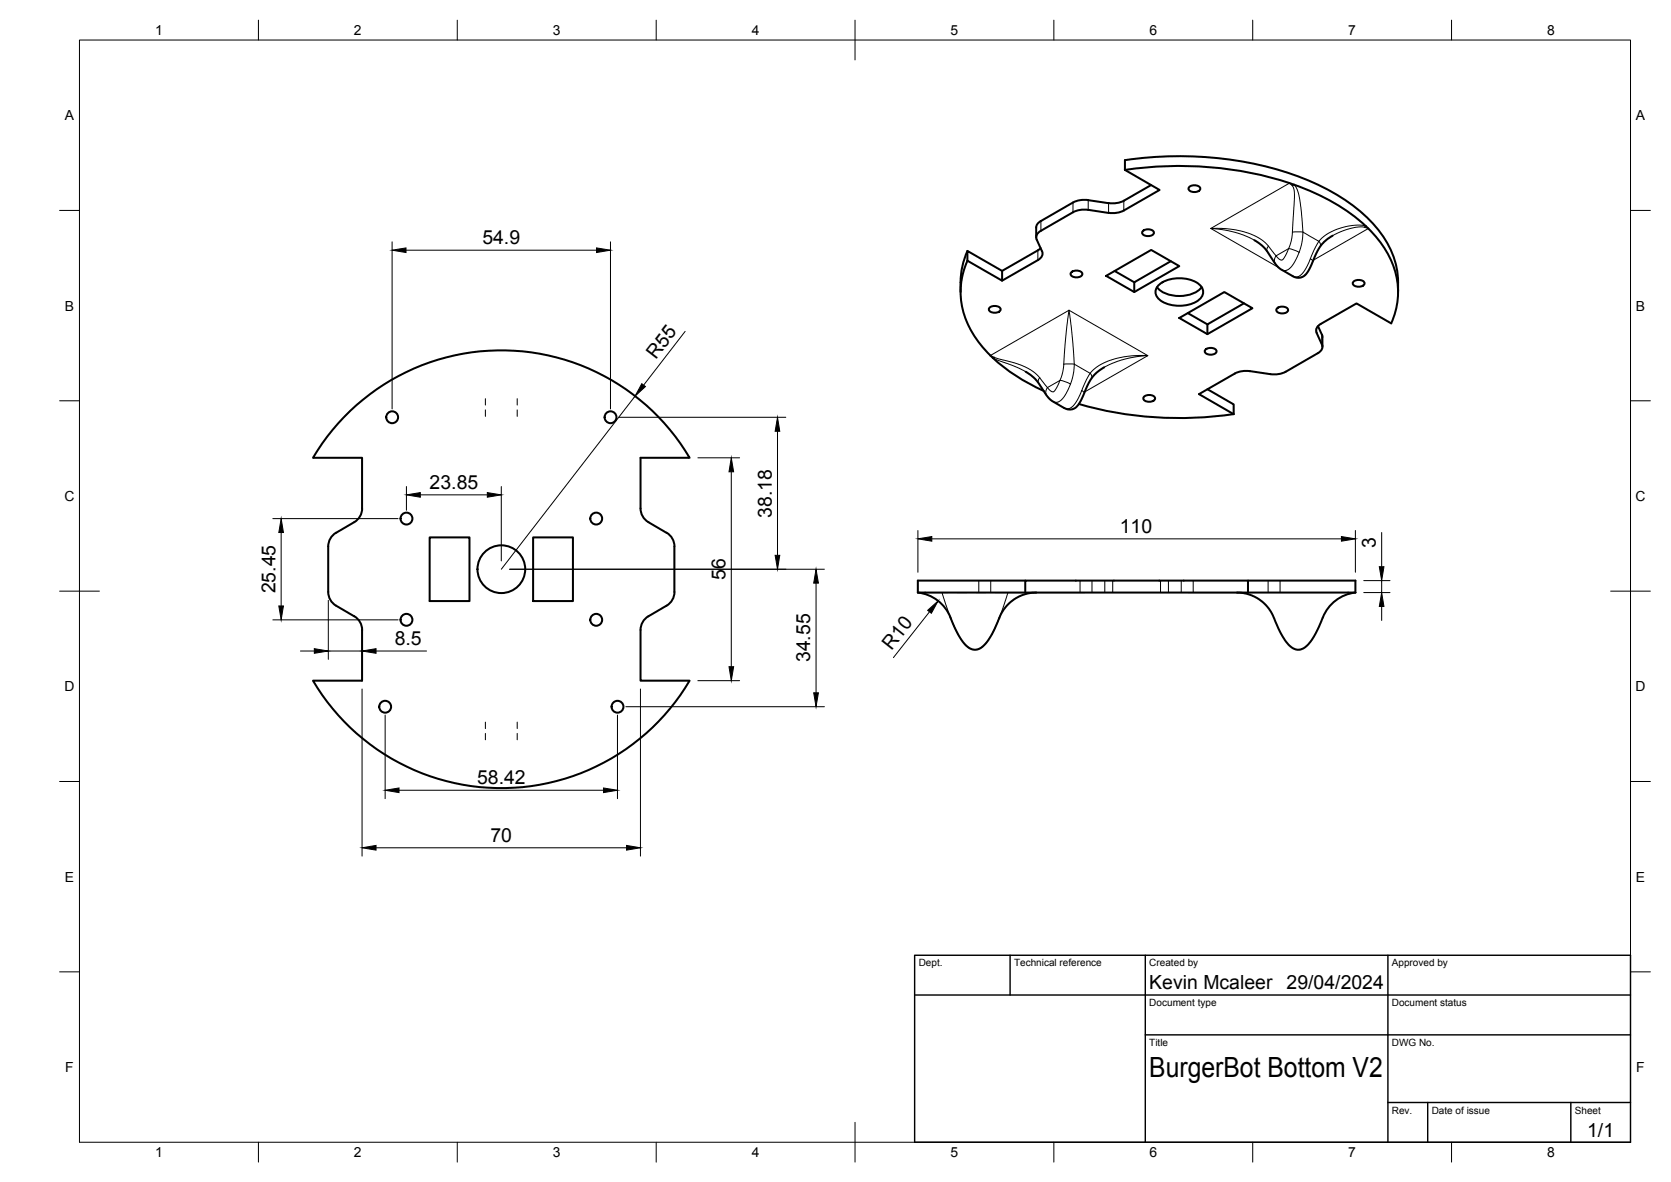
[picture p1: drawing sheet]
<svg xmlns="http://www.w3.org/2000/svg" width="420mm" height="297mm" viewBox="0 0 420 297" stroke-linecap="round" stroke-linejoin="round" font-family="sans-serif">
<!-- layer: Visible -->
<g fill="none" stroke="#000" stroke-width=".51">
<path d="M260.5 57.2v2.4M261.7 58a1.73 1.73 0 0 0-1 2.2l1.3 2.9a1.7 1.7 0 0 1-1 2.3M261.7 55.5l-.7 .6-.5 1.1M278.7 53.5l-5.6-.8-2.3 .2-9.1 5.1M278.7 51.1l-5.6-.9-2.3 .3-9.1 5M282.6 52.9l-1.5 .5-2.3 .1M282.6 50.4l-1.5 .6h-2.3M282.9 42.7l8.7 5-9 5.2M282.9 42.7v-2.5a88.7 88.7 0 0 1 47.3 5.7 39.7 39.7 0 0 1 18.3 14.6 21 21 0 0 1 3 12.9M282.9 42.7a86.1 86.1 0 0 1 49.8 6.8 36.6 36.6 0 0 1 16.6 15 18.9 18.9 0 0 1 .5 16.8l-8.7-5.1-9 5.2a1.73 1.73 0 0 0-1.1 2.2M287.3 58.1a1.95 1.95 0 0 1 2.8 .2 1.29 1.29 0 0 1-1.7 1 .9 .9 0 0 1-.9-.2 .9 .9 0 0 1-.2-1zM289.4 46.5l-6.8 3.9"/>
<path d="M299 47a1.95 1.95 0 0 1 2.8 .3 1.29 1.29 0 0 1-1.7 1 .9 .9 0 0 1-1-.3 .9 .9 0 0 1-.1-1zM335.1 59.2l-1.9 1.4-1.3 1.4-1.1 2-1.6 3.7-.7 1.1-.7 .6-1.2 .4-1.5-.3-3.6-2.2-.8-1-2.5-3.7-1.6-1.4-1.2-.8M243.2 65.5v-2.4l8.8 5M243.3 65.5a19.7 19.7 0 0 0 3.2 21.1 42.1 42.1 0 0 0 15.9 11.6M243.3 63a21.4 21.4 0 0 0-1.8 10.4M248.8 77.4a1.95 1.95 0 0 1 2.8 .2 1.29 1.29 0 0 1-1.7 1 .9 .9 0 0 1-1-.3 .9 .9 0 0 1-.1-.9zM261 65.4l-9 5.1-8.8-5M261 62.9l-9 5.2v2.4M261.7 62.4l-.7 .5M269.3 68.5a1.95 1.95 0 0 1 2.8 .2 1.29 1.29 0 0 1-1.7 1 .9 .9 0 0 1-.9-.2 .9 .9 0 0 1-.2-1zM278.1 69.3l11.4-6.5 7 4.1-11.3 6.5zM280.3 68.1l4.9 2.8"/>
<path d="M290.9 72.2a7.9 7.9 0 0 0 8.3 1.8l.7-.2a4.6 4.6 0 0 0 2.2-1.6M291.6 71.4a8.9 8.9 0 0 1 9.9 0 2.49 2.49 0 0 1 1 2.4 2.49 2.49 0 0 1-1.7 2 9.1 9.1 0 0 1-9.2-.5 2.36 2.36 0 0 1 0-3.9zM294.4 65.6l-9.2 5.3v2.5M296.5 79.9l11.3-6.5 7.1 4.1-11.3 6.5zM298.7 78.7l4.9 2.8M312.8 76.2l-9.2 5.3v2.5M321.1 77.5a1.95 1.95 0 0 1 2.8 .3 1.29 1.29 0 0 1-1.7 1 .9 .9 0 0 1-1-.3 .9 .9 0 0 1-.1-1zM340.3 70.8a1.95 1.95 0 0 1 2.8 .3 1.29 1.29 0 0 1-1.7 .9 .9 .9 0 0 1-1-.2 .9 .9 0 0 1-.1-1zM277.6 92.3l-1.5 1.1-1.2 1.1-1.3 2-2.3 5.1-.9 .9-1.2 .4-1.5-.3-3.5-2.1-1.1-1.2-2.3-3.5-1.4-1.3-1.5-1.1M287.6 99.7a1.95 1.95 0 0 1 2.8 .3 1.29 1.29 0 0 1-1.7 1 .9 .9 0 0 1-.9-.3 .9 .9 0 0 1-.2-1zM303.1 87.9a1.95 1.95 0 0 1 2.8 .3 1.29 1.29 0 0 1-1.7 .9 .9 .9 0 0 1-1-.2 .9 .9 0 0 1-.1-1zM323.3 93.4l-1 .4-1.7 .3-6.9-.9-2.3 .3-9.9 5.5 8.7 5.1v-2.5l-6.6-3.8"/>
<path d="M331 83.6l1.4 3a1.73 1.73 0 0 1-1 2.2l-8.1 4.6M331.4 82l1.1 2.5v2.7M271.3 101.5a92.1 92.1 0 0 0 38.9 2.6M84.5 133.9l-1.3 1.2-.6 1.6-.1 12.1M91 127.8v-12.8h-12.3a55 55 0 0 1 94.7 0h-12.3v12.8M91.1 127.8l-.4 1.7-1.1 1.4-5.1 3M108 135.1h10v16h-10zM134 135.1h10.1v16h-10.1zM161.1 127.8l.1 1.1 .5 1.1 1.3 1.2M163 131.2l5.1 3 .8 .9 .5 1 .2 1.2v11.5M82.5 148.8l.4 1.7 .7 1 .9 .7M84.5 152.2l5.1 3 1.1 1.4 .4 1.7"/>
<path d="M163 154.9l-1.3 1.2-.6 1.6v13.4h12.3a55 55 0 0 1-94.7 0h12.3v-12.8M167.6 152.2l-4.6 2.7M169.6 148.8l-.2 1.1-.5 1.1-1.3 1.2M230.8 148.9h110M230.8 148.9a10.9 10.9 0 0 1 8.8 7.8l1.6 3.2 1.4 2 .8 .7 .9 .6 .7 .1 .9-.1 1.2-.7 1.4-1.6 1.4-2.4 1.9-4.4 1.9-2.5 1.3-1 1.7-.9 1.7-.6 2.2-.2M257.8 145.9h-27v3M313.8 145.9h-56v3M313.8 148.9v-3h27v3M340.8 148.9a11 11 0 0 0-8.8 7.8l-1.4 2.9-1.5 2.2-1.7 1.3-.8 .2-1-.1-1.1-.7-1.4-1.6-1.4-2.4-1.9-4.4-2-2.5-1.2-1-1.7-.9-1.7-.6-2.2-.2"/>
<circle cx="98.6" cy="104.9" r="1.49"/>
<circle cx="153.5" cy="104.9" r="1.49"/>
<circle cx="102.2" cy="130.3" r="1.49"/>
<circle cx="149.9" cy="130.3" r="1.49"/>
<circle cx="102.2" cy="155.8" r="1.49"/>
<circle cx="126.1" cy="143" r="6"/>
<circle cx="149.9" cy="155.8" r="1.49"/>
<circle cx="96.8" cy="177.6" r="1.49"/>
<circle cx="155.3" cy="177.6" r="1.49"/>
</g>
<!-- layer: Hidden -->
<g fill="none" stroke="#000" stroke-width=".25">
<path d="M122 100.2v1.6M122 103v1.6M130 100.2v1.6M130 103v1.6M246.1 145.9v3M249.1 145.9v3M271.6 145.9v3M274.6 145.9v3M277.8 145.9v3M279.8 145.9v3M291.8 145.9v3M293.8 145.9v3"/>
<path d="M297 145.9v3M300 145.9v3M318.9 145.9v3M321.9 145.9v3M122 181.5v1.6M122 184.3v1.6M130 181.5v1.6M130 184.3v1.6"/>
</g>
<!-- layer: Reference -->
<path d="M230.8 148.9h7.5M236.9 148.9l2.2 6.6 1.8 4M240.7 148.9h2.4M245.5 148.9h2.4M250.2 148.9h22.6M253.4 148.9l-2.2 6.6-1.8 4M298.8 148.9h15M242.2 161.4l.8 .9 1 .7M248.1 161.4l-.8 .9-1 .7" fill="none" stroke="#000" stroke-width=".25"/>
<!-- layer: Visible Narrow -->
<g fill="none" stroke="#000" stroke-width=".25">
<path d="M261.7 55.5v2.5M269.8 50.9v2.4M273.6 50.3v2.4M278.7 51.1v2.4M282.6 50.4v2.5M324.9 46.6a.6 .6 0 0 1 1 .5l.6 1.4 .4 1.9 .7 7.7-.3 3-.7 2.3M325 58.3l.5-10-.3-1.3-1-1-19.8 11.4 17.1 9.8M325 58.3l-.4 2.4-.6 1.8M327.6 58.3l4 2.3M327.6 58.3h-2.6M335.1 59.2l2.7-1.3 2.8-.7 1.9-.2 1.5 .4-13.8 8M343.4 56.8l-2.6-.2-3.9 .8-2.9 1.2-1.5 1.1-.9 .9"/>
<path d="M343.4 56.8l-.3 .3M261 62.9v2.5M315.4 60.4l-2.5-1.2-2.4-.8-2.6-.6-3.5-.4 4.2 .1 4.3 .8 2.3 .8 1.4 .8 1.5 1 .8 1M318.9 61.9l2 2.4M318.9 61.9a1.15 1.15 0 0 0-.3 1.2M320.9 64.3a1.69 1.69 0 0 0-.2 2M324 62.5l2.6 .9M324 62.5l-.9 1.9-.7 .9-.7-.1-.8-.9M324 62.5l-3.1 1.8M326.6 63.4l-1 2.3-1.1 1.6-1.2 .7-1.1-.2M329.5 65l.6 .6M331.6 60.6l-3.7 7.6-.7 .8-.8 .5-.8 .1-.6-.2"/>
<path d="M331.6 60.6a1.15 1.15 0 0 1 .4 1.3M249.7 90l5 1.9 3.2 1.5M250 89.8l-.3 .2M261.4 94.9l-1.3-1.3-2.2-1.3-2.9-1.1-4.1-1.1-1.9-.7 19.8-11.4 19.8 11.4-15.9 9.1M261.4 94.9l2 2.5M261.4 94.9a1.15 1.15 0 0 0-.3 1.3M263.4 97.4a1.69 1.69 0 0 0-.2 2M266.5 95.6l2.7 .9M266.5 95.6l-.8 1.8-.8 1.1-.6-.2-.9-.9M266.5 95.6l-3.1 1.8M267.5 91.5l.5-6.8 .8-6.7 .8 6.7 .5 6.8 4 2.3M267.5 91.5l-.3 2-.7 2.1"/>
<path d="M267.5 91.5h2.6l-.1 2.1-.5 2-1 2.6-1.4 2.1-1.2 .8-1.2-.2M272 98.1l.6 .7M274.1 93.8l-.9 1.5-1.7 4-1.1 2-1.4 1.3-.7 .2-.8-.3M274.1 93.8a1.15 1.15 0 0 1 .4 1.3M277.6 92.3l1.9-.9 3-1.1 3.2-.7 2.9-.2h-4.2l-4.2 .8-1.8 .6-2 1-1.2 .9-1.1 1.1M331 82.5v1.1M332.4 84.1v2.5"/>
</g>
<!-- layer: BORDER -->
<g fill="none" stroke="#000" stroke-width=".25">
<path d="M20 10.1h390v276.9h-390zM65 5.1v5M115 5.1v5M165 5.1v5M215 5.1v10M265 5.1v5M315 5.1v5M365 5.1v5M15 52.9h5M410 52.9h5M15 100.7h5M410 100.7h5"/>
<path d="M15 148.6h10M405 148.6h10M15 196.4h5M410 196.4h5M15 244.2h5M410 244.2h5M65 287v5M115 287v5M165 287v5M215 282.1v9.9M265 287v5M315 287v5"/>
<path d="M365 287v5"/>
</g>
<!-- layer: TITLEBLOCK -->
<path d="M230 240.1h180v46.9h-180zM230 250h180M254 240.1v9.9M288 240.1v46.9M349 240.1v46.9M288 260.1h122M349 277.1h61M359 277.1v9.9M395 277.1v9.9" fill="none" stroke="#000" stroke-width=".36"/>
<!-- layer: FD_Dimensions -->
<g fill="none" stroke="#000" stroke-width=".25">
<path d="M98.6 60.8v42M102.1 62.9h47.9M153.5 60.8v42M159.7 99.6l-33.7 43.5M172.3 83.3l-10.5 13.5M155.6 104.9h42M175.5 115h10.5M183.9 118.6v48.9M195.5 108.4v31.2M68.6 130.3h31.5M70.7 133.8v18.5M102.2 122.3v5.9"/>
<path d="M105.7 124.4h16.8M126 122.3v18.7M230.8 133.3v10.5M234.3 135.4h103M340.8 133.3v10.5M347.4 133.8v8.6M68.6 155.8h31.5M82.5 150.9v14.8M128.1 143.1h79.2M205.2 146.5v27.6M233.7 153.7l-9.1 11.6M342.9 148.9h6.6"/>
<path d="M342.9 145.9h6.6M347.4 145.9v3M347.4 152.4v3.5M75.5 163.6h3.5M82.5 163.6h8.5M91 173.2v41.9M94.6 163.6h12.7M96.8 179.7v21M155.3 179.7v21M157.4 177.6h49.9M161 173.2v41.9M175.5 171.1h10.5"/>
<path d="M100.3 198.6h51.4M94.6 213h62.9"/>
</g>
<g fill="#000" stroke="#000" stroke-width=".25">
<path d="M98.6 62.9l3.5-.6v1.2zM150 62.3l3.5 .6-3.5 .6zM161.4 96.4l.9 .7-2.6 2.5zM183.9 115l.6 3.6h-1.2zM195.5 104.9l.6 3.5h-1.2zM70.7 130.3l.6 3.5h-1.2zM102.2 124.4l3.5-.6v1.2zM122.5 123.8l3.5 .6-3.5 .6zM194.9 139.6h1.2l-.6 3.5zM230.8 135.4l3.5-.6v1.2zM337.3 134.8l3.5 .6-3.5 .6zM70.1 152.3h1.2l-.6 3.5z"/>
<path d="M205.2 143.1l.6 3.4h-1.2zM233.3 153.4l2.6-2.4-1.7 3.1zM347.4 148.9l.6 3.5h-1.2zM346.8 142.4h1.2l-.6 3.5zM79 163l3.5 .6-3.5 .6zM91 163.6l3.6-.6v1.2zM183.3 167.5h1.2l-.6 3.6zM204.6 174.1h1.2l-.6 3.5zM96.8 198.6l3.5-.6v1.2zM151.7 198l3.6 .6-3.6 .6zM91 213l3.6-.5v1.1zM157.5 212.5l3.5 .5-3.5 .6z"/>
</g>
<text font-size="7" x="289" y="270.6">BurgerBot Bottom V2</text>
<g font-size="4.9">
<text x="121.3" y="61.4">54.9</text>
<text x="164.9" y="90.4" transform="rotate(-52 164.9 90.4)">R55</text>
<text x="108" y="122.9">23.85</text>
<text x="194" y="130.1" transform="rotate(-90 194 130.1)">38.18</text>
<text x="281.6" y="133.9">110</text>
<text x="345.9" y="137.7" transform="rotate(-90 345.9 137.7)">3</text>
<text x="69.2" y="149.1" transform="rotate(-90 69.2 149.1)">25.45</text>
<text x="182.4" y="145.8" transform="rotate(-90 182.4 145.8)">56</text>
<text x="99.3" y="162.1">8.5</text>
<text x="203.7" y="166.4" transform="rotate(-90 203.7 166.4)">34.55</text>
<text x="224.1" y="163.6" transform="rotate(-52 224.1 163.6)">R10</text>
<text x="120" y="197.1">58.42</text>
<text x="123.3" y="211.6">70</text>
<text x="289" y="248.5">Kevin Mcaleer</text>
<text x="323.5" y="248.5">29/04/2024</text>
<text x="399.1" y="285.7">1/1</text>
</g>
<g font-size="3.5">
<text x="39" y="8.8">1</text>
<text x="89" y="8.8">2</text>
<text x="139" y="8.8">3</text>
<text x="189" y="8.8">4</text>
<text x="239" y="8.8">5</text>
<text x="289" y="8.8">6</text>
<text x="339" y="8.8">7</text>
<text x="389" y="8.8">8</text>
<text x="16.3" y="30.2">A</text>
<text x="411.3" y="30.2">A</text>
<text x="16.3" y="78">B</text>
<text x="411.3" y="78">B</text>
<text x="16.2" y="125.9">C</text>
<text x="411.2" y="125.9">C</text>
<text x="16.2" y="173.7">D</text>
<text x="411.2" y="173.7">D</text>
<text x="16.3" y="221.6">E</text>
<text x="411.3" y="221.6">E</text>
<text x="16.4" y="269.4">F</text>
<text x="411.4" y="269.4">F</text>
<text x="39" y="290.8">1</text>
<text x="89" y="290.8">2</text>
<text x="139" y="290.8">3</text>
<text x="189" y="290.8">4</text>
<text x="239" y="290.8">5</text>
<text x="289" y="290.8">6</text>
<text x="339" y="290.8">7</text>
<text x="389" y="290.8">8</text>
</g>
<g font-size="2.5">
<text x="231" y="242.9">Dept.</text>
<text x="255" y="242.9">Technical reference</text>
<text x="289" y="242.9">Created by</text>
<text x="350" y="242.9">Approved by</text>
<text x="289" y="252.8">Document type</text>
<text x="350" y="252.8">Document status</text>
<text x="289" y="262.9">Title</text>
<text x="350" y="262.9">DWG No.</text>
<text x="350" y="279.9">Rev.</text>
<text x="360" y="279.9">Date of issue</text>
<text x="396" y="279.9">Sheet</text>
</g>
</svg>
